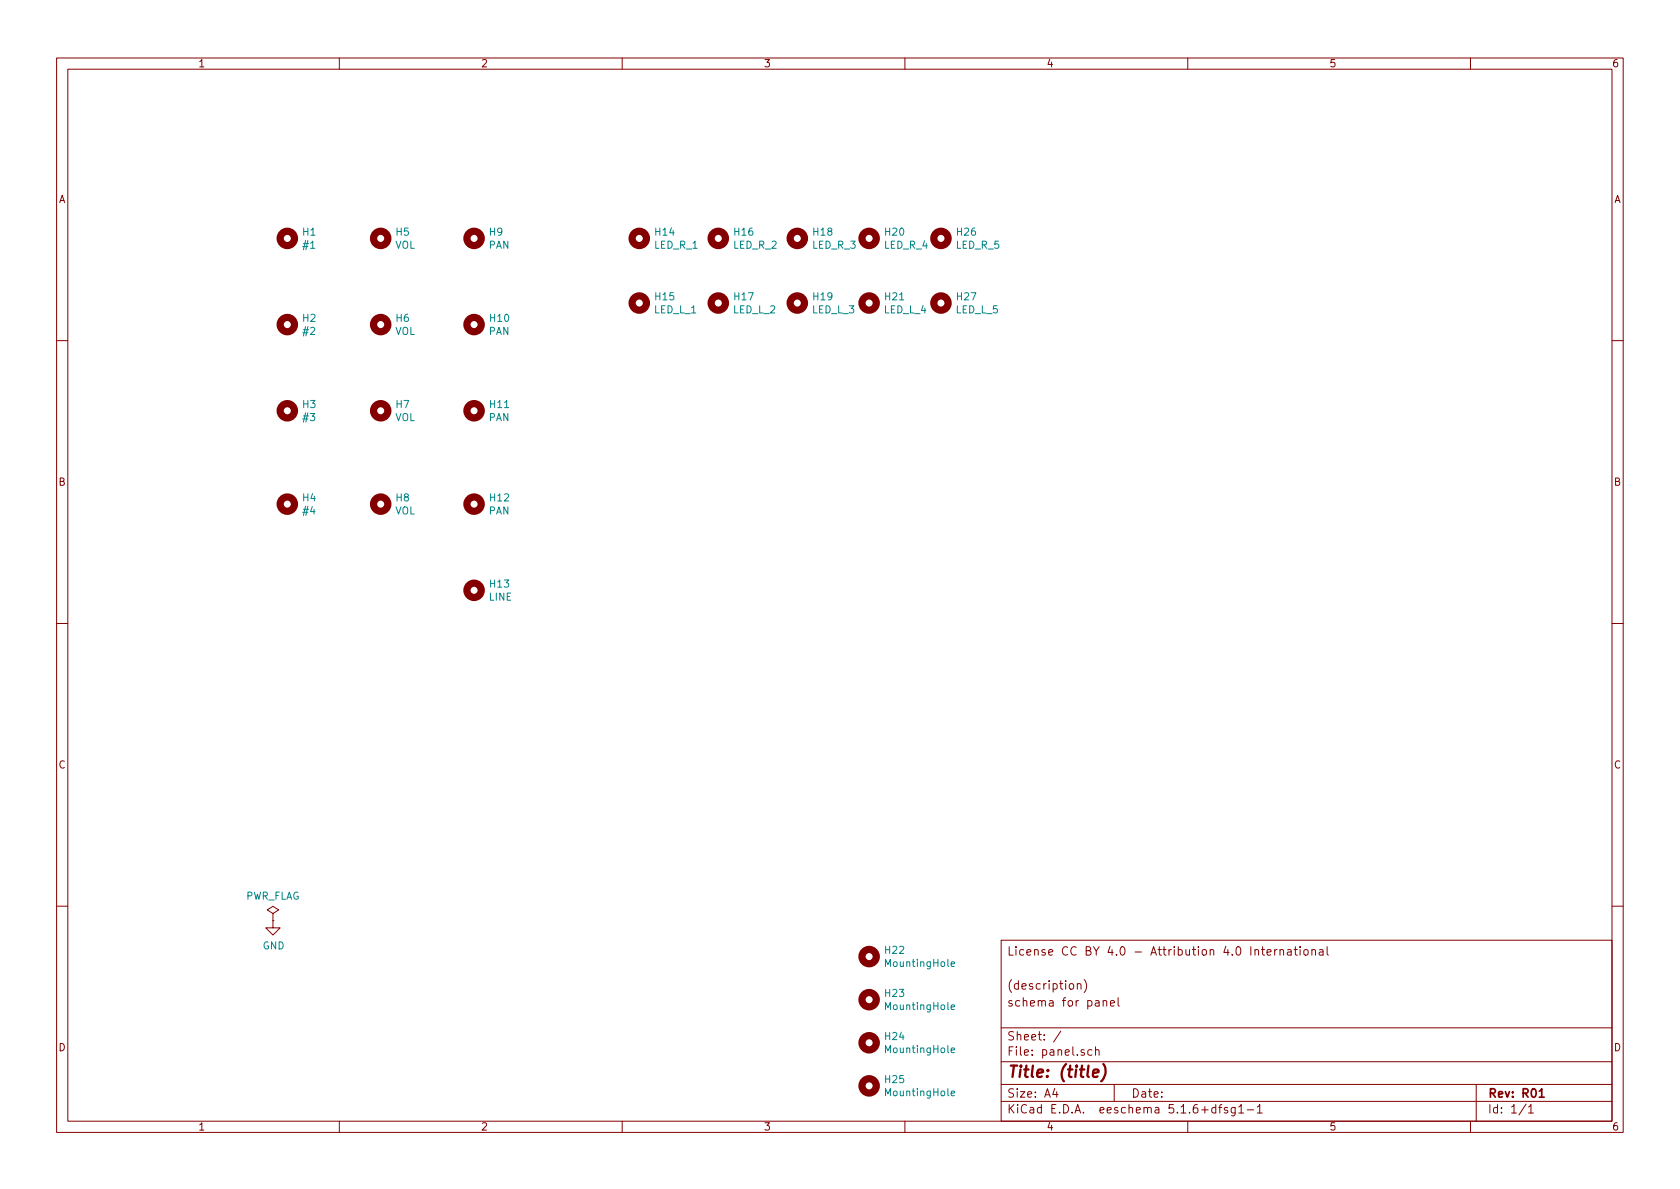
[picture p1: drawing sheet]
<svg xmlns="http://www.w3.org/2000/svg" width="297mm" height="210mm" viewBox="0 0 297 210" stroke-linecap="round" stroke-linejoin="round" font-family="sans-serif">
<g fill="none" stroke="#840000" stroke-width=".18">
<path d="M10 10.3h277v189.9h-277zM12 12.2h273v186.1h-273zM60 10.3v1.9M110 10.3v1.9M160 10.3v1.9M210 10.3v1.9M260 10.3v1.9M10 60.2h2M285 60.2h2M10 110.3h2M285 110.3h2M10 160.2h2"/>
<path d="M48.3 161.5l1-.6-1-.6-1.1 .6 1.1 .6v1.3M48.3 162.8h.1M48.3 162.8v1.3h1.2l-1.2 1.2-1.3-1.2h1.3M177 166.3h108v32h-108zM190.5 174.1l.1-.1a.37 .37 0 0 1 .5 .1v.8M190.5 173.9v1M191.7 173.2a1.71 1.71 0 0 1 0 2.3M195 177.1l.3-.2 .3 .1 .1 .9M195 176.9v1M196.3 177.4l.8-.1-.1-.3-.5-.1-.2 .2 .1 .7h.6M197.7 176.4v1.3l.2 .2M223 167.9h.6"/>
<path d="M223.2 167.4v1.3l.4 .2M224 168.4l.7-.1v-.3l-.5-.1-.2 .2 .1 .7h.6M225.4 167.9v1M225.8 167.9l-.4 .3M226.3 168l.2-.1 .4 .1v.9M226.3 167.9v1M227.7 168h.5l.1 .9M228.3 168.3h-.5l-.2 .2 .2 .4 .5-.1M228.8 167.9h.6M229 167.4v1.3l.4 .2M229.9 167.4v.2M229.9 167.9v1"/>
<path d="M230.6 168l.2-.1 .4 .1v.8l-.2 .1-.4-.1zM232 168l.2-.1 .3 .1 .1 .9M232 167.9v1M233.3 168h.6v.9M233.9 168.3h-.4l-.3 .2 .3 .4 .4-.1M234.6 167.4v1.3l.3 .2M285 160.2h2M60 198.3v1.9M110 198.3v1.9M160 198.3v1.9M177 194.8h108M177 191.8h108"/>
<path d="M177 187.8h108M177 181.8h108M186.5 192.5l-.4 1h1M186.8 193v1M187.6 182.3l-1.3 2M193.1 185.7l-.5-.1-.3 .3 .1 .6 .2 .1 .5-.1M193.7 185.7l.2-.1 .4 .1v.9M193.7 185.1v1.5M197 191.8v3M210 198.3v1.9M215 195.9l-.5-.1-.3 .3 .1 .6 .2 .1 .5-.1M215 195.3v1.5"/>
<path d="M215.5 195.8h.5M216 195.3l-.3 .2v1.3M217 195.9l-.3-.1-.2 .2v.3l.5 .1v.3h-.5M218.4 195.8v1.2l-.3 .3h-.3M218.4 195.9l-.4-.1-.3 .3 .1 .6h.6M219 195.8l.5-.5v1.5M219 196.8h.9M220.5 196.3h1.2M222.3 195.8l.4-.5v1.5M222.3 196.8h.9M260 198.3v1.9M261 191.8v6.5"/>
<path d="M269.8 195.2l-1.2 2M270.3 195.8l.4-.5v1.5M270.3 196.8h.8"/>
</g>
<path d="M272.2 193l.4-.5v1.5M272.2 194h.8" fill="none" stroke="#840000" stroke-width=".3"/>
<path d="M193.3 189.8l.9-.2v-.4l-.6-.1-.3 .3v.9l.2 .1 .6-.1M195.1 188.2a2.31 2.31 0 0 1-.4 3" fill="none" stroke="#840000" stroke-width=".41"/>
<g fill="none" stroke="#840000" stroke-width="1.3">
<circle cx="50.8" cy="57.4" r="1.27"/>
<circle cx="50.8" cy="42.2" r="1.27"/>
<circle cx="67.3" cy="42.2" r="1.27"/>
<circle cx="67.3" cy="57.4" r="1.27"/>
<circle cx="83.8" cy="57.4" r="1.27"/>
<circle cx="83.8" cy="42.2" r="1.27"/>
<circle cx="113" cy="42.2" r="1.27"/>
<circle cx="113" cy="53.6" r="1.27"/>
<circle cx="127" cy="53.6" r="1.27"/>
<circle cx="127" cy="42.2" r="1.27"/>
<circle cx="141" cy="53.6" r="1.27"/>
<circle cx="141" cy="42.2" r="1.27"/>
<circle cx="153.7" cy="42.2" r="1.27"/>
<circle cx="153.7" cy="53.6" r="1.27"/>
<circle cx="166.4" cy="53.6" r="1.27"/>
<circle cx="166.4" cy="42.2" r="1.27"/>
<circle cx="50.8" cy="72.6" r="1.27"/>
<circle cx="67.3" cy="72.6" r="1.27"/>
<circle cx="83.8" cy="72.6" r="1.27"/>
<circle cx="50.8" cy="89.1" r="1.27"/>
<circle cx="67.3" cy="89.1" r="1.27"/>
<circle cx="83.8" cy="89.1" r="1.27"/>
<circle cx="83.8" cy="104.4" r="1.27"/>
<circle cx="153.7" cy="169.2" r="1.27"/>
<circle cx="153.7" cy="176.8" r="1.27"/>
<circle cx="153.7" cy="192" r="1.27"/>
<circle cx="153.7" cy="184.4" r="1.27"/>
</g>
<path d="M168.2 170.5l.6-.1-.1-.3h-.3l-.2 .2v.6h.5M168.2 178.1l.6-.1-.1-.3h-.3l-.2 .2v.6h.5M168.2 193.3l.6-.1-.1-.2-.3-.1-.2 .2v.6h.5M168.2 185.7l.6-.1-.1-.2-.3-.1-.2 .2v.6h.5" fill="none" stroke="#008484" stroke-width=".18"/>
<text font-size="2.8" fill="#840000" x="178" y="190.5">Title: (title)</text>
<g font-size="2.1" fill="#840000">
<text x="178" y="169">License CC BY 4.0 - Attribution 4.0 International</text>
<text x="178" y="178">schema for panel</text>
<text x="178" y="175">(description)</text>
<text x="178" y="184">Sheet: /</text>
<text x="178" y="186.7">File: panel.sch</text>
<text x="178" y="196.9">KiCad E.D.A. eeschema 5.1.6+dfsg1-1</text>
<text x="178" y="194.1">Size: A4</text>
<text x="200" y="194.1">Date:</text>
<text x="263" y="194.1">Rev: R01</text>
<text x="263" y="196.9">Id: 1/1</text>
</g>
<g font-size="1.8" fill="#840000">
<text x="35" y="11.9">1</text>
<text x="85" y="11.9">2</text>
<text x="135" y="11.9">3</text>
<text x="185" y="11.9">4</text>
<text x="235" y="11.9">5</text>
<text x="285" y="11.9">6</text>
<text x="10.4" y="35.9">A</text>
<text x="285.4" y="35.9">A</text>
<text x="10.4" y="85.9">B</text>
<text x="285.4" y="85.9">B</text>
<text x="10.4" y="135.9">C</text>
<text x="285.4" y="135.9">C</text>
<text x="10.4" y="185.9">D</text>
<text x="285.4" y="185.9">D</text>
<text x="35" y="199.9">1</text>
<text x="85" y="199.9">2</text>
<text x="135" y="199.9">3</text>
<text x="185" y="199.9">4</text>
<text x="235" y="199.9">5</text>
<text x="285" y="199.9">6</text>
</g>
<g font-size="1.8" fill="#008484">
<text x="53.6" y="41.7">H1</text>
<text x="70.1" y="41.7">H5</text>
<text x="86.6" y="41.7">H9</text>
<text x="115.9" y="41.7">H14</text>
<text x="129.9" y="41.7">H16</text>
<text x="143.8" y="41.7">H18</text>
<text x="156.5" y="41.7">H20</text>
<text x="169.2" y="41.7">H26</text>
<text x="53.7" y="44">#1</text>
<text x="69.8" y="44">VOL</text>
<text x="86.4" y="44">PAN</text>
<text x="115.7" y="44">LED_R_1</text>
<text x="129.7" y="44">LED_R_2</text>
<text x="143.6" y="44">LED_R_3</text>
<text x="156.3" y="44">LED_R_4</text>
<text x="169" y="44">LED_R_5</text>
<text x="115.9" y="53.1">H15</text>
<text x="129.9" y="53.1">H17</text>
<text x="143.8" y="53.1">H19</text>
<text x="156.5" y="53.1">H21</text>
<text x="169.2" y="53.1">H27</text>
<text x="53.6" y="56.9">H2</text>
<text x="53.7" y="59.2">#2</text>
<text x="69.8" y="59.2">VOL</text>
<text x="70.1" y="56.9">H6</text>
<text x="86.4" y="59.2">PAN</text>
<text x="86.7" y="56.9">H10</text>
<text x="115.7" y="55.4">LED_L_1</text>
<text x="129.6" y="55.4">LED_L_2</text>
<text x="143.6" y="55.4">LED_L_3</text>
<text x="156.3" y="55.4">LED_L_4</text>
<text x="169" y="55.4">LED_L_5</text>
<text x="53.6" y="72.2">H3</text>
<text x="53.7" y="74.5">#3</text>
<text x="69.8" y="74.5">VOL</text>
<text x="70.1" y="72.2">H7</text>
<text x="86.4" y="74.5">PAN</text>
<text x="86.7" y="72.2">H11</text>
<text x="53.6" y="88.7">H4</text>
<text x="70.1" y="88.7">H8</text>
<text x="86.7" y="88.7">H12</text>
<text x="53.7" y="91">#4</text>
<text x="69.8" y="91">VOL</text>
<text x="86.4" y="91">PAN</text>
<text x="86.5" y="106.2">LINE</text>
<text x="86.7" y="103.9">H13</text>
<text x="43.3" y="159.1">PWR_FLAG</text>
<text x="46.4" y="167.9">GND</text>
<text x="156.5" y="168.7">H22</text>
<text x="156.8" y="171">MountingHole</text>
<text x="156.5" y="176.3">H23</text>
<text x="156.8" y="178.6">MountingHole</text>
<text x="156.5" y="183.9">H24</text>
<text x="156.5" y="191.5">H25</text>
<text x="156.8" y="186.2">MountingHole</text>
<text x="156.8" y="193.8">MountingHole</text>
</g>
</svg>
